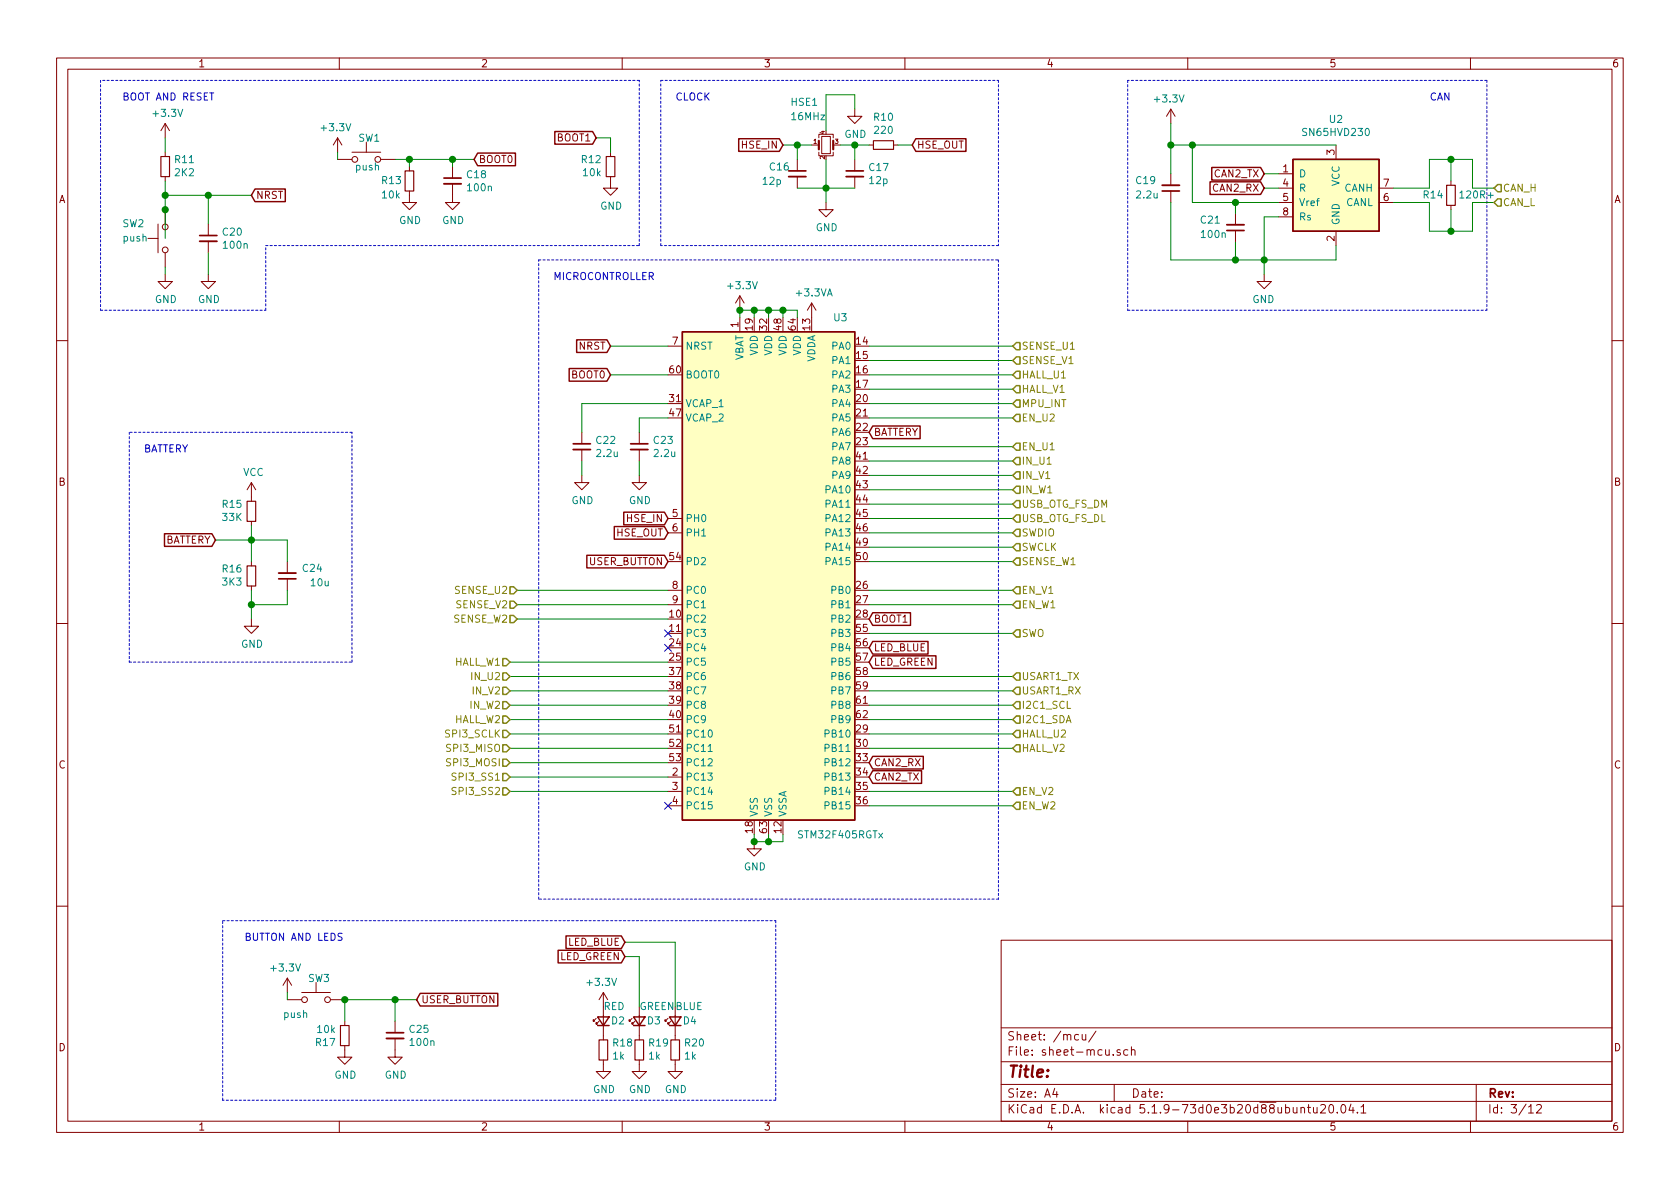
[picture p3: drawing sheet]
EESchema Schematic File Version 4
EELAYER 30 0
EELAYER END
$Descr A4 11693 8268
encoding utf-8
Sheet 3 12
Title ""
Date ""
Rev ""
Comp ""
Comment1 ""
Comment2 ""
Comment3 ""
Comment4 ""
$EndDescr
$Comp
L power:+3.3V #PWR?
U 1 1
P 5150 2150
AR Path="/602ACC16" Ref="#PWR?"  Part="1" 
AR Path="/6027096C/602ACC16" Ref="#PWR038"  Part="1" 
F 0 "#PWR038" H 5150 2000 50  0001 C CNN
F 1 "+3.3V" H 5165 2323 50  0000 C CNN
F 2 "" H 5150 2150 50  0001 C CNN
F 3 "" H 5150 2150 50  0001 C CNN
	1    5150 2150
	1    0    0    -1  
$EndComp
Wire Wire Line
	5150 2200 5150 2150
Wire Wire Line
	5150 2150 5250 2150
Connection ~ 5150 2150
Wire Wire Line
	5550 2200 5550 2150
Wire Wire Line
	5450 2200 5450 2150
Connection ~ 5450 2150
Wire Wire Line
	5450 2150 5550 2150
Wire Wire Line
	5350 2200 5350 2150
Connection ~ 5350 2150
Wire Wire Line
	5350 2150 5450 2150
Wire Wire Line
	5250 2200 5250 2150
Connection ~ 5250 2150
Wire Wire Line
	5250 2150 5350 2150
$Comp
L power:GND #PWR?
U 1 1
P 5250 5850
AR Path="/602ACC29" Ref="#PWR?"  Part="1" 
AR Path="/6027096C/602ACC29" Ref="#PWR044"  Part="1" 
F 0 "#PWR044" H 5250 5600 50  0001 C CNN
F 1 "GND" H 5255 5677 50  0000 C CNN
F 2 "" H 5250 5850 50  0001 C CNN
F 3 "" H 5250 5850 50  0001 C CNN
	1    5250 5850
	1    0    0    -1  
$EndComp
Wire Wire Line
	5250 5850 5350 5850
Wire Wire Line
	5350 5850 5350 5800
Wire Wire Line
	5250 5850 5250 5800
Wire Wire Line
	5350 5850 5450 5850
Wire Wire Line
	5450 5850 5450 5800
Connection ~ 5350 5850
$Comp
L Device:C_Small C?
U 1 1
P 4450 3100
AR Path="/602ACC37" Ref="C?"  Part="1" 
AR Path="/6027096C/602ACC37" Ref="C23"  Part="1" 
F 0 "C23" H 4542 3146 50  0000 L CNN
F 1 "2.2u" H 4542 3055 50  0000 L CNN
F 2 "Capacitor_SMD:C_0603_1608Metric" H 4450 3100 50  0001 C CNN
F 3 "~" H 4450 3100 50  0001 C CNN
	1    4450 3100
	1    0    0    -1  
$EndComp
$Comp
L Device:C_Small C?
U 1 1
P 4050 3100
AR Path="/602ACC3D" Ref="C?"  Part="1" 
AR Path="/6027096C/602ACC3D" Ref="C22"  Part="1" 
F 0 "C22" H 4142 3146 50  0000 L CNN
F 1 "2.2u" H 4142 3055 50  0000 L CNN
F 2 "Capacitor_SMD:C_0603_1608Metric" H 4050 3100 50  0001 C CNN
F 3 "~" H 4050 3100 50  0001 C CNN
	1    4050 3100
	1    0    0    -1  
$EndComp
Wire Wire Line
	4650 2900 4450 2900
Wire Wire Line
	4450 2900 4450 3000
Wire Wire Line
	4650 2800 4050 2800
Wire Wire Line
	4050 2800 4050 3000
$Comp
L power:GND #PWR?
U 1 1
P 4450 3300
AR Path="/602ACC47" Ref="#PWR?"  Part="1" 
AR Path="/6027096C/602ACC47" Ref="#PWR041"  Part="1" 
F 0 "#PWR041" H 4450 3050 50  0001 C CNN
F 1 "GND" H 4455 3127 50  0000 C CNN
F 2 "" H 4450 3300 50  0001 C CNN
F 3 "" H 4450 3300 50  0001 C CNN
	1    4450 3300
	1    0    0    -1  
$EndComp
$Comp
L power:GND #PWR?
U 1 1
P 4050 3300
AR Path="/602ACC4D" Ref="#PWR?"  Part="1" 
AR Path="/6027096C/602ACC4D" Ref="#PWR040"  Part="1" 
F 0 "#PWR040" H 4050 3050 50  0001 C CNN
F 1 "GND" H 4055 3127 50  0000 C CNN
F 2 "" H 4050 3300 50  0001 C CNN
F 3 "" H 4050 3300 50  0001 C CNN
	1    4050 3300
	1    0    0    -1  
$EndComp
Wire Wire Line
	4050 3300 4050 3200
Wire Wire Line
	4450 3300 4450 3200
Text GLabel 4250 2400 0    50   Input ~ 0
NRST
Wire Wire Line
	4250 2400 4650 2400
Text GLabel 4250 2600 0    50   Input ~ 0
BOOT0
Wire Wire Line
	4250 2600 4650 2600
Text GLabel 4650 3600 0    50   Input ~ 0
HSE_IN
Text GLabel 6050 4300 2    50   Input ~ 0
BOOT1
Text GLabel 6050 5300 2    50   Input ~ 0
CAN2_RX
Text GLabel 6050 5400 2    50   Input ~ 0
CAN2_TX
$Comp
L power:+3.3VA #PWR?
U 1 1
P 5650 2200
AR Path="/602ACC78" Ref="#PWR?"  Part="1" 
AR Path="/6027096C/602ACC78" Ref="#PWR039"  Part="1" 
F 0 "#PWR039" H 5650 2050 50  0001 C CNN
F 1 "+3.3VA" H 5665 2373 50  0000 C CNN
F 2 "" H 5650 2200 50  0001 C CNN
F 3 "" H 5650 2200 50  0001 C CNN
	1    5650 2200
	1    0    0    -1  
$EndComp
Text GLabel 4650 3700 0    50   Input ~ 0
HSE_OUT
Text GLabel 6050 3000 2    50   Input ~ 0
BATTERY
Text GLabel 6050 4600 2    50   Input ~ 0
LED_GREEN
Text GLabel 4650 3900 0    50   Input ~ 0
USER_BUTTON
$Comp
L Device:Crystal_GND24_Small HSE?
U 1 1
P 5750 1000
AR Path="/602D025E" Ref="HSE?"  Part="1" 
AR Path="/6027096C/602D025E" Ref="HSE1"  Part="1" 
F 0 "HSE1" H 5500 1300 50  0000 L CNN
F 1 "16MHz" H 5500 1200 50  0000 L CNN
F 2 "Crystal:Crystal_SMD_3225-4Pin_3.2x2.5mm" H 5750 1000 50  0001 C CNN
F 3 "~" H 5750 1000 50  0001 C CNN
	1    5750 1000
	1    0    0    -1  
$EndComp
Text GLabel 6350 1000 2    50   Input ~ 0
HSE_OUT
$Comp
L Device:R_Small R?
U 1 1
P 6150 1000
AR Path="/602D0265" Ref="R?"  Part="1" 
AR Path="/6027096C/602D0265" Ref="R10"  Part="1" 
F 0 "R10" V 5954 1000 50  0000 C CNN
F 1 "220" V 6045 1000 50  0000 C CNN
F 2 "Resistor_SMD:R_0402_1005Metric" H 6150 1000 50  0001 C CNN
F 3 "~" H 6150 1000 50  0001 C CNN
	1    6150 1000
	0    1    1    0   
$EndComp
$Comp
L Device:C_Small C?
U 1 1
P 5550 1200
AR Path="/602D026B" Ref="C?"  Part="1" 
AR Path="/6027096C/602D026B" Ref="C16"  Part="1" 
F 0 "C16" H 5350 1250 50  0000 L CNN
F 1 "12p" H 5300 1150 50  0000 L CNN
F 2 "Capacitor_SMD:C_0402_1005Metric" H 5550 1200 50  0001 C CNN
F 3 "~" H 5550 1200 50  0001 C CNN
	1    5550 1200
	1    0    0    -1  
$EndComp
$Comp
L Device:C_Small C?
U 1 1
P 5950 1200
AR Path="/602D0271" Ref="C?"  Part="1" 
AR Path="/6027096C/602D0271" Ref="C17"  Part="1" 
F 0 "C17" H 6042 1246 50  0000 L CNN
F 1 "12p" H 6042 1155 50  0000 L CNN
F 2 "Capacitor_SMD:C_0402_1005Metric" H 5950 1200 50  0001 C CNN
F 3 "~" H 5950 1200 50  0001 C CNN
	1    5950 1200
	1    0    0    -1  
$EndComp
Wire Wire Line
	5850 1000 5950 1000
Wire Wire Line
	5950 1100 5950 1000
$Comp
L power:GND #PWR?
U 1 1
P 5750 1400
AR Path="/602D0279" Ref="#PWR?"  Part="1" 
AR Path="/6027096C/602D0279" Ref="#PWR034"  Part="1" 
F 0 "#PWR034" H 5750 1150 50  0001 C CNN
F 1 "GND" H 5755 1227 50  0000 C CNN
F 2 "" H 5750 1400 50  0001 C CNN
F 3 "" H 5750 1400 50  0001 C CNN
	1    5750 1400
	1    0    0    -1  
$EndComp
Wire Wire Line
	5750 1300 5750 1400
Wire Wire Line
	5550 1300 5750 1300
Connection ~ 5750 1300
Wire Wire Line
	5550 1100 5550 1000
Wire Wire Line
	5450 1000 5550 1000
Wire Wire Line
	5650 1000 5550 1000
Connection ~ 5550 1000
$Comp
L power:GND #PWR?
U 1 1
P 4450 7400
AR Path="/602D0286" Ref="#PWR?"  Part="1" 
AR Path="/6027096C/602D0286" Ref="#PWR050"  Part="1" 
F 0 "#PWR050" H 4450 7150 50  0001 C CNN
F 1 "GND" H 4455 7227 50  0000 C CNN
F 2 "" H 4450 7400 50  0001 C CNN
F 3 "" H 4450 7400 50  0001 C CNN
	1    4450 7400
	1    0    0    -1  
$EndComp
$Comp
L Device:R_Small R?
U 1 1
P 4450 7300
AR Path="/602D028C" Ref="R?"  Part="1" 
AR Path="/6027096C/602D028C" Ref="R19"  Part="1" 
F 0 "R19" H 4391 7254 50  0000 R CNN
F 1 "1k" H 4391 7345 50  0000 R CNN
F 2 "Resistor_SMD:R_0402_1005Metric" H 4450 7300 50  0001 C CNN
F 3 "~" H 4450 7300 50  0001 C CNN
	1    4450 7300
	-1   0    0    1   
$EndComp
$Comp
L Device:LED_Small D?
U 1 1
P 4450 7100
AR Path="/602D0292" Ref="D?"  Part="1" 
AR Path="/6027096C/602D0292" Ref="D3"  Part="1" 
F 0 "D3" V 4450 7050 50  0000 R CNN
F 1 "GREEN" V 4550 7100 50  0000 R CNN
F 2 "LED_SMD:LED_0603_1608Metric" V 4450 7100 50  0001 C CNN
F 3 "~" V 4450 7100 50  0001 C CNN
	1    4450 7100
	0    -1   -1   0   
$EndComp
$Comp
L power:GND #PWR?
U 1 1
P 4200 7400
AR Path="/602D02AA" Ref="#PWR?"  Part="1" 
AR Path="/6027096C/602D02AA" Ref="#PWR049"  Part="1" 
F 0 "#PWR049" H 4200 7150 50  0001 C CNN
F 1 "GND" H 4205 7227 50  0000 C CNN
F 2 "" H 4200 7400 50  0001 C CNN
F 3 "" H 4200 7400 50  0001 C CNN
	1    4200 7400
	1    0    0    -1  
$EndComp
$Comp
L Device:R_Small R?
U 1 1
P 4200 7300
AR Path="/602D02B0" Ref="R?"  Part="1" 
AR Path="/6027096C/602D02B0" Ref="R18"  Part="1" 
F 0 "R18" H 4141 7254 50  0000 R CNN
F 1 "1k" H 4141 7345 50  0000 R CNN
F 2 "Resistor_SMD:R_0402_1005Metric" H 4200 7300 50  0001 C CNN
F 3 "~" H 4200 7300 50  0001 C CNN
	1    4200 7300
	-1   0    0    1   
$EndComp
$Comp
L Device:LED_Small D?
U 1 1
P 4200 7100
AR Path="/602D02B6" Ref="D?"  Part="1" 
AR Path="/6027096C/602D02B6" Ref="D2"  Part="1" 
F 0 "D2" V 4200 7050 50  0000 R CNN
F 1 "RED" V 4300 7100 50  0000 R CNN
F 2 "LED_SMD:LED_0603_1608Metric" V 4200 7100 50  0001 C CNN
F 3 "~" V 4200 7100 50  0001 C CNN
	1    4200 7100
	0    -1   -1   0   
$EndComp
Wire Wire Line
	5750 1100 5750 1300
Wire Wire Line
	6250 1000 6350 1000
$Comp
L power:GND #PWR?
U 1 1
P 4250 1250
AR Path="/602D02BF" Ref="#PWR?"  Part="1" 
AR Path="/6027096C/602D02BF" Ref="#PWR031"  Part="1" 
F 0 "#PWR031" H 4250 1000 50  0001 C CNN
F 1 "GND" H 4255 1077 50  0000 C CNN
F 2 "" H 4250 1250 50  0001 C CNN
F 3 "" H 4250 1250 50  0001 C CNN
	1    4250 1250
	1    0    0    -1  
$EndComp
$Comp
L power:GND #PWR?
U 1 1
P 2850 1350
AR Path="/602D02C5" Ref="#PWR?"  Part="1" 
AR Path="/6027096C/602D02C5" Ref="#PWR032"  Part="1" 
F 0 "#PWR032" H 2850 1100 50  0001 C CNN
F 1 "GND" H 2855 1177 50  0000 C CNN
F 2 "" H 2850 1350 50  0001 C CNN
F 3 "" H 2850 1350 50  0001 C CNN
	1    2850 1350
	1    0    0    -1  
$EndComp
$Comp
L Device:R_Small R?
U 1 1
P 4250 1150
AR Path="/602D02CB" Ref="R?"  Part="1" 
AR Path="/6027096C/602D02CB" Ref="R12"  Part="1" 
F 0 "R12" H 4191 1104 50  0000 R CNN
F 1 "10k" H 4191 1195 50  0000 R CNN
F 2 "Resistor_SMD:R_0402_1005Metric" H 4250 1150 50  0001 C CNN
F 3 "~" H 4250 1150 50  0001 C CNN
	1    4250 1150
	1    0    0    1   
$EndComp
$Comp
L Device:R_Small R?
U 1 1
P 2850 1250
AR Path="/602D02D1" Ref="R?"  Part="1" 
AR Path="/6027096C/602D02D1" Ref="R13"  Part="1" 
F 0 "R13" H 3050 1250 50  0000 R CNN
F 1 "10k" H 3050 1350 50  0000 R CNN
F 2 "Resistor_SMD:R_0402_1005Metric" H 2850 1250 50  0001 C CNN
F 3 "~" H 2850 1250 50  0001 C CNN
	1    2850 1250
	-1   0    0    1   
$EndComp
Text GLabel 3300 1100 2    50   Input ~ 0
BOOT0
Text GLabel 4150 950  0    50   Input ~ 0
BOOT1
Wire Wire Line
	5950 1000 6050 1000
Connection ~ 5950 1000
Wire Wire Line
	5750 1300 5950 1300
$Comp
L power:GND #PWR?
U 1 1
P 5950 750
AR Path="/602D02DC" Ref="#PWR?"  Part="1" 
AR Path="/6027096C/602D02DC" Ref="#PWR027"  Part="1" 
F 0 "#PWR027" H 5950 500 50  0001 C CNN
F 1 "GND" H 5955 577 50  0000 C CNN
F 2 "" H 5950 750 50  0001 C CNN
F 3 "" H 5950 750 50  0001 C CNN
	1    5950 750 
	1    0    0    -1  
$EndComp
Wire Wire Line
	5750 650  5950 650 
Wire Wire Line
	5950 650  5950 750 
Wire Wire Line
	5750 650  5750 900 
Text GLabel 5450 1000 0    50   Input ~ 0
HSE_IN
$Comp
L power:+3.3V #PWR?
U 1 1
P 4200 7000
AR Path="/602D02E6" Ref="#PWR?"  Part="1" 
AR Path="/6027096C/602D02E6" Ref="#PWR046"  Part="1" 
F 0 "#PWR046" H 4200 6850 50  0001 C CNN
F 1 "+3.3V" H 4215 7173 50  0000 C CNN
F 2 "" H 4200 7000 50  0001 C CNN
F 3 "" H 4200 7000 50  0001 C CNN
	1    4200 7000
	-1   0    0    -1  
$EndComp
Text GLabel 4350 6650 0    50   Input ~ 0
LED_GREEN
$Comp
L Switch:SW_Push SW?
U 1 1
P 1150 1650
AR Path="/602D02F0" Ref="SW?"  Part="1" 
AR Path="/6027096C/602D02F0" Ref="SW2"  Part="1" 
F 0 "SW2" V 1250 1950 50  0000 R CNN
F 1 "push" V 1150 1950 50  0000 R CNN
F 2 "Button_Switch_SMD:SW_Push_SPST_NO_Alps_SKRK" H 1150 1850 50  0001 C CNN
F 3 "~" H 1150 1850 50  0001 C CNN
	1    1150 1650
	0    -1   -1   0   
$EndComp
$Comp
L power:+3.3V #PWR?
U 1 1
P 1150 950
AR Path="/602D02F6" Ref="#PWR?"  Part="1" 
AR Path="/6027096C/602D02F6" Ref="#PWR029"  Part="1" 
F 0 "#PWR029" H 1150 800 50  0001 C CNN
F 1 "+3.3V" H 1165 1123 50  0000 C CNN
F 2 "" H 1150 950 50  0001 C CNN
F 3 "" H 1150 950 50  0001 C CNN
	1    1150 950 
	1    0    0    -1  
$EndComp
Wire Wire Line
	1150 1250 1150 1350
$Comp
L Device:R_Small R?
U 1 1
P 1150 1150
AR Path="/602D02FD" Ref="R?"  Part="1" 
AR Path="/6027096C/602D02FD" Ref="R11"  Part="1" 
F 0 "R11" H 1091 1104 50  0000 R CNN
F 1 "2K2" H 1091 1195 50  0000 R CNN
F 2 "Resistor_SMD:R_0603_1608Metric" H 1150 1150 50  0001 C CNN
F 3 "~" H 1150 1150 50  0001 C CNN
	1    1150 1150
	-1   0    0    1   
$EndComp
Wire Wire Line
	1150 1050 1150 950 
Wire Wire Line
	1150 1650 1150 1450
Connection ~ 1150 1350
Connection ~ 1150 1450
Wire Wire Line
	1150 1450 1150 1350
$Comp
L power:GND #PWR?
U 1 1
P 1150 1900
AR Path="/602D0308" Ref="#PWR?"  Part="1" 
AR Path="/6027096C/602D0308" Ref="#PWR035"  Part="1" 
F 0 "#PWR035" H 1150 1650 50  0001 C CNN
F 1 "GND" H 1155 1727 50  0000 C CNN
F 2 "" H 1150 1900 50  0001 C CNN
F 3 "" H 1150 1900 50  0001 C CNN
	1    1150 1900
	1    0    0    -1  
$EndComp
Text GLabel 2900 6950 2    50   Input ~ 0
USER_BUTTON
$Comp
L power:GND #PWR?
U 1 1
P 1450 1900
AR Path="/602D0315" Ref="#PWR?"  Part="1" 
AR Path="/6027096C/602D0315" Ref="#PWR036"  Part="1" 
F 0 "#PWR036" H 1450 1650 50  0001 C CNN
F 1 "GND" H 1455 1727 50  0000 C CNN
F 2 "" H 1450 1900 50  0001 C CNN
F 3 "" H 1450 1900 50  0001 C CNN
	1    1450 1900
	1    0    0    -1  
$EndComp
Text GLabel 1750 1350 2    50   Input ~ 0
NRST
Wire Wire Line
	1150 1350 1450 1350
Wire Wire Line
	1450 1550 1450 1350
Connection ~ 1450 1350
Wire Wire Line
	1450 1350 1750 1350
Wire Wire Line
	1450 1900 1450 1750
Wire Wire Line
	1150 1900 1150 1850
$Comp
L Device:C_Small C?
U 1 1
P 3150 1250
AR Path="/602D0327" Ref="C?"  Part="1" 
AR Path="/6027096C/602D0327" Ref="C18"  Part="1" 
F 0 "C18" H 3242 1296 50  0000 L CNN
F 1 "100n" H 3242 1205 50  0000 L CNN
F 2 "Capacitor_SMD:C_0402_1005Metric" H 3150 1250 50  0001 C CNN
F 3 "~" H 3150 1250 50  0001 C CNN
	1    3150 1250
	1    0    0    -1  
$EndComp
$Comp
L power:GND #PWR?
U 1 1
P 3150 1350
AR Path="/602D032D" Ref="#PWR?"  Part="1" 
AR Path="/6027096C/602D032D" Ref="#PWR033"  Part="1" 
F 0 "#PWR033" H 3150 1100 50  0001 C CNN
F 1 "GND" H 3155 1177 50  0000 C CNN
F 2 "" H 3150 1350 50  0001 C CNN
F 3 "" H 3150 1350 50  0001 C CNN
	1    3150 1350
	1    0    0    -1  
$EndComp
$Comp
L Switch:SW_Push SW?
U 1 1
P 2550 1100
AR Path="/602D0336" Ref="SW?"  Part="1" 
AR Path="/6027096C/602D0336" Ref="SW1"  Part="1" 
F 0 "SW1" H 2650 1250 50  0000 R CNN
F 1 "push" H 2650 1050 50  0000 R CNN
F 2 "Button_Switch_SMD:SW_Push_SPST_NO_Alps_SKRK" H 2550 1300 50  0001 C CNN
F 3 "~" H 2550 1300 50  0001 C CNN
	1    2550 1100
	1    0    0    -1  
$EndComp
$Comp
L power:+3.3V #PWR?
U 1 1
P 2350 1050
AR Path="/602D033D" Ref="#PWR?"  Part="1" 
AR Path="/6027096C/602D033D" Ref="#PWR030"  Part="1" 
F 0 "#PWR030" H 2350 900 50  0001 C CNN
F 1 "+3.3V" H 2365 1223 50  0000 C CNN
F 2 "" H 2350 1050 50  0001 C CNN
F 3 "" H 2350 1050 50  0001 C CNN
	1    2350 1050
	-1   0    0    -1  
$EndComp
$Comp
L power:GND #PWR?
U 1 1
P 2400 7300
AR Path="/602D0344" Ref="#PWR?"  Part="1" 
AR Path="/6027096C/602D0344" Ref="#PWR047"  Part="1" 
F 0 "#PWR047" H 2400 7050 50  0001 C CNN
F 1 "GND" H 2405 7127 50  0000 C CNN
F 2 "" H 2400 7300 50  0001 C CNN
F 3 "" H 2400 7300 50  0001 C CNN
	1    2400 7300
	1    0    0    -1  
$EndComp
$Comp
L Device:R_Small R?
U 1 1
P 2400 7200
AR Path="/602D034A" Ref="R?"  Part="1" 
AR Path="/6027096C/602D034A" Ref="R17"  Part="1" 
F 0 "R17" H 2341 7154 50  0000 R CNN
F 1 "10k" H 2341 7245 50  0000 R CNN
F 2 "Resistor_SMD:R_0402_1005Metric" H 2400 7200 50  0001 C CNN
F 3 "~" H 2400 7200 50  0001 C CNN
	1    2400 7200
	1    0    0    -1  
$EndComp
Wire Wire Line
	2400 7100 2400 6950
$Comp
L Device:C_Small C?
U 1 1
P 2750 7200
AR Path="/602D0352" Ref="C?"  Part="1" 
AR Path="/6027096C/602D0352" Ref="C25"  Part="1" 
F 0 "C25" H 2842 7246 50  0000 L CNN
F 1 "100n" H 2842 7155 50  0000 L CNN
F 2 "Capacitor_SMD:C_0402_1005Metric" H 2750 7200 50  0001 C CNN
F 3 "~" H 2750 7200 50  0001 C CNN
	1    2750 7200
	1    0    0    -1  
$EndComp
$Comp
L power:GND #PWR?
U 1 1
P 2750 7300
AR Path="/602D0358" Ref="#PWR?"  Part="1" 
AR Path="/6027096C/602D0358" Ref="#PWR048"  Part="1" 
F 0 "#PWR048" H 2750 7050 50  0001 C CNN
F 1 "GND" H 2755 7127 50  0000 C CNN
F 2 "" H 2750 7300 50  0001 C CNN
F 3 "" H 2750 7300 50  0001 C CNN
	1    2750 7300
	1    0    0    -1  
$EndComp
Wire Wire Line
	2750 7100 2750 6950
Wire Wire Line
	2750 6950 2900 6950
$Comp
L Switch:SW_Push SW?
U 1 1
P 2200 6950
AR Path="/602D0361" Ref="SW?"  Part="1" 
AR Path="/6027096C/602D0361" Ref="SW3"  Part="1" 
F 0 "SW3" H 2300 7100 50  0000 R CNN
F 1 "push" H 2150 6850 50  0000 R CNN
F 2 "Button_Switch_SMD:SW_Push_SPST_NO_Alps_SKRK" H 2200 7150 50  0001 C CNN
F 3 "~" H 2200 7150 50  0001 C CNN
	1    2200 6950
	1    0    0    -1  
$EndComp
$Comp
L power:+3.3V #PWR?
U 1 1
P 2000 6900
AR Path="/602D0368" Ref="#PWR?"  Part="1" 
AR Path="/6027096C/602D0368" Ref="#PWR045"  Part="1" 
F 0 "#PWR045" H 2000 6750 50  0001 C CNN
F 1 "+3.3V" H 2015 7073 50  0000 C CNN
F 2 "" H 2000 6900 50  0001 C CNN
F 3 "" H 2000 6900 50  0001 C CNN
	1    2000 6900
	-1   0    0    -1  
$EndComp
Wire Wire Line
	2000 6900 2000 6950
$Comp
L Device:R_Small R?
U 1 1
P 1750 3550
AR Path="/60320D84" Ref="R?"  Part="1" 
AR Path="/6027096C/60320D84" Ref="R15"  Part="1" 
F 0 "R15" H 1691 3504 50  0000 R CNN
F 1 "33K" H 1691 3595 50  0000 R CNN
F 2 "Resistor_SMD:R_0402_1005Metric" H 1750 3550 50  0001 C CNN
F 3 "~" H 1750 3550 50  0001 C CNN
	1    1750 3550
	1    0    0    1   
$EndComp
$Comp
L Device:R_Small R?
U 1 1
P 1750 4000
AR Path="/60320D8A" Ref="R?"  Part="1" 
AR Path="/6027096C/60320D8A" Ref="R16"  Part="1" 
F 0 "R16" H 1691 3954 50  0000 R CNN
F 1 "3K3" H 1691 4045 50  0000 R CNN
F 2 "Resistor_SMD:R_0402_1005Metric" H 1750 4000 50  0001 C CNN
F 3 "~" H 1750 4000 50  0001 C CNN
	1    1750 4000
	1    0    0    1   
$EndComp
$Comp
L power:GND #PWR?
U 1 1
P 1750 4300
AR Path="/60320D90" Ref="#PWR?"  Part="1" 
AR Path="/6027096C/60320D90" Ref="#PWR043"  Part="1" 
F 0 "#PWR043" H 1750 4050 50  0001 C CNN
F 1 "GND" H 1755 4127 50  0000 C CNN
F 2 "" H 1750 4300 50  0001 C CNN
F 3 "" H 1750 4300 50  0001 C CNN
	1    1750 4300
	1    0    0    -1  
$EndComp
$Comp
L Device:C_Small C?
U 1 1
P 2000 4000
AR Path="/60320D96" Ref="C?"  Part="1" 
AR Path="/6027096C/60320D96" Ref="C24"  Part="1" 
F 0 "C24" H 2250 3950 50  0000 R CNN
F 1 "10u" H 2300 4050 50  0000 R CNN
F 2 "Capacitor_SMD:C_0603_1608Metric" H 2000 4000 50  0001 C CNN
F 3 "~" H 2000 4000 50  0001 C CNN
	1    2000 4000
	1    0    0    1   
$EndComp
Wire Wire Line
	1750 3650 1750 3750
Wire Wire Line
	2000 3900 2000 3750
Wire Wire Line
	2000 3750 1750 3750
Connection ~ 1750 3750
Wire Wire Line
	1750 3750 1750 3900
Text GLabel 1500 3750 0    50   Input ~ 0
BATTERY
Wire Wire Line
	1500 3750 1750 3750
Wire Wire Line
	1750 4100 1750 4200
Wire Wire Line
	2000 4200 1750 4200
Wire Wire Line
	2000 4100 2000 4200
Connection ~ 1750 4200
Wire Wire Line
	1750 4200 1750 4300
$Comp
L power:VCC #PWR?
U 1 1
P 1750 3450
AR Path="/60320DA8" Ref="#PWR?"  Part="1" 
AR Path="/6027096C/60320DA8" Ref="#PWR042"  Part="1" 
F 0 "#PWR042" H 1750 3300 50  0001 C CNN
F 1 "VCC" H 1765 3623 50  0000 C CNN
F 2 "" H 1750 3450 50  0001 C CNN
F 3 "" H 1750 3450 50  0001 C CNN
	1    1750 3450
	1    0    0    -1  
$EndComp
Wire Wire Line
	10400 1300 10250 1300
Wire Wire Line
	10250 1300 10250 1100
$Comp
L Device:R_Small R?
U 1 1
P 10100 1350
AR Path="/60335B67" Ref="R?"  Part="1" 
AR Path="/6027096C/60335B67" Ref="R14"  Part="1" 
F 0 "R14" H 10300 1350 50  0000 R CNN
F 1 "120R+" H 10050 1350 50  0000 R CNN
F 2 "Resistor_SMD:R_1206_3216Metric" H 10100 1350 50  0001 C CNN
F 3 "~" H 10100 1350 50  0001 C CNN
	1    10100 1350
	-1   0    0    1   
$EndComp
Wire Wire Line
	9950 1100 10100 1100
Wire Wire Line
	9950 1600 10100 1600
Wire Wire Line
	10100 1450 10100 1600
Connection ~ 10100 1600
Wire Wire Line
	10100 1600 10250 1600
Wire Wire Line
	10100 1250 10100 1100
Connection ~ 10100 1100
Wire Wire Line
	10100 1100 10250 1100
Wire Wire Line
	10250 1400 10400 1400
Wire Wire Line
	10250 1400 10250 1600
Text GLabel 8800 1300 0    50   Input ~ 0
CAN2_RX
Text GLabel 8800 1200 0    50   Input ~ 0
CAN2_TX
$Comp
L power:GND #PWR?
U 1 1
P 8800 1900
AR Path="/60335B7D" Ref="#PWR?"  Part="1" 
AR Path="/6027096C/60335B7D" Ref="#PWR037"  Part="1" 
F 0 "#PWR037" H 8800 1650 50  0001 C CNN
F 1 "GND" H 8805 1727 50  0000 C CNN
F 2 "" H 8800 1900 50  0001 C CNN
F 3 "" H 8800 1900 50  0001 C CNN
	1    8800 1900
	-1   0    0    -1  
$EndComp
$Comp
L Device:C_Small C?
U 1 1
P 8150 1300
AR Path="/60335B83" Ref="C?"  Part="1" 
AR Path="/6027096C/60335B83" Ref="C19"  Part="1" 
F 0 "C19" H 8400 1250 50  0000 R CNN
F 1 "2.2u" H 8400 1350 50  0000 R CNN
F 2 "Capacitor_SMD:C_0603_1608Metric" H 8150 1300 50  0001 C CNN
F 3 "~" H 8150 1300 50  0001 C CNN
	1    8150 1300
	-1   0    0    1   
$EndComp
$Comp
L power:+3.3V #PWR?
U 1 1
P 8150 850
AR Path="/60335B89" Ref="#PWR?"  Part="1" 
AR Path="/6027096C/60335B89" Ref="#PWR028"  Part="1" 
F 0 "#PWR028" H 8150 700 50  0001 C CNN
F 1 "+3.3V" H 8165 1023 50  0000 C CNN
F 2 "" H 8150 850 50  0001 C CNN
F 3 "" H 8150 850 50  0001 C CNN
	1    8150 850 
	-1   0    0    -1  
$EndComp
Wire Wire Line
	8800 1900 8800 1800
Connection ~ 8800 1800
Wire Wire Line
	8800 1800 9300 1800
$Comp
L Device:C_Small C?
U 1 1
P 8600 1575
AR Path="/60335B93" Ref="C?"  Part="1" 
AR Path="/6027096C/60335B93" Ref="C21"  Part="1" 
F 0 "C21" H 8850 1525 50  0000 R CNN
F 1 "100n" H 8850 1625 50  0000 R CNN
F 2 "Capacitor_SMD:C_0402_1005Metric" H 8600 1575 50  0001 C CNN
F 3 "~" H 8600 1575 50  0001 C CNN
	1    8600 1575
	-1   0    0    1   
$EndComp
Connection ~ 8600 1800
Wire Wire Line
	8150 850  8150 1000
Wire Wire Line
	8150 1000 8300 1000
Wire Wire Line
	8150 1800 8600 1800
Wire Wire Line
	8150 1400 8150 1800
Wire Wire Line
	8150 1200 8150 1000
Connection ~ 8150 1000
Connection ~ 8300 1000
Wire Wire Line
	8300 1000 9300 1000
Wire Wire Line
	4450 6650 4450 7000
Wire Wire Line
	4150 950  4250 950 
Wire Wire Line
	4250 950  4250 1050
Text HLabel 7050 2400 2    50   Input ~ 0
SENSE_U1
Text HLabel 7050 2500 2    50   Input ~ 0
SENSE_V1
Text HLabel 7050 2600 2    50   Input ~ 0
HALL_U1
Text HLabel 7050 2700 2    50   Input ~ 0
HALL_V1
Text HLabel 7050 2800 2    50   Input ~ 0
MPU_INT
Text HLabel 7050 2900 2    50   Input ~ 0
EN_U2
Text HLabel 7050 3100 2    50   Input ~ 0
EN_U1
Wire Wire Line
	7050 2400 6050 2400
Wire Wire Line
	6050 2500 7050 2500
Wire Wire Line
	7050 2600 6050 2600
Wire Wire Line
	6050 2700 7050 2700
Wire Wire Line
	7050 2800 6050 2800
Wire Wire Line
	6050 2900 7050 2900
Wire Wire Line
	6050 3100 7050 3100
Text HLabel 7050 3200 2    50   Input ~ 0
IN_U1
Text HLabel 7050 3300 2    50   Input ~ 0
IN_V1
Text HLabel 7050 3400 2    50   Input ~ 0
IN_W1
Text HLabel 7050 4100 2    50   Input ~ 0
EN_V1
Text HLabel 7050 4200 2    50   Input ~ 0
EN_W1
Wire Wire Line
	6050 4100 7050 4100
Wire Wire Line
	6050 4200 7050 4200
Text HLabel 7050 4700 2    50   Input ~ 0
USART1_TX
Text HLabel 7050 4800 2    50   Input ~ 0
USART1_RX
Wire Wire Line
	6050 4800 7050 4800
Text HLabel 10400 1300 2    50   Input ~ 0
CAN_H
Text HLabel 10400 1400 2    50   Input ~ 0
CAN_L
Text HLabel 7050 5500 2    50   Input ~ 0
EN_V2
Text HLabel 7050 5600 2    50   Input ~ 0
EN_W2
Text HLabel 3600 4100 0    50   Input ~ 0
SENSE_U2
Text HLabel 3600 4200 0    50   Input ~ 0
SENSE_V2
Wire Wire Line
	3600 4100 4650 4100
Wire Wire Line
	3600 4200 4650 4200
Wire Wire Line
	3600 4300 4650 4300
Wire Wire Line
	6050 3200 7050 3200
Wire Wire Line
	6050 3400 7050 3400
Text HLabel 3550 4700 0    50   Input ~ 0
IN_U2
Text HLabel 3550 4800 0    50   Input ~ 0
IN_V2
Text HLabel 3550 4900 0    50   Input ~ 0
IN_W2
Text HLabel 3550 5000 0    50   Input ~ 0
HALL_W2
Text HLabel 3550 5100 0    50   Input ~ 0
SPI3_SCLK
Text HLabel 3550 5200 0    50   Input ~ 0
SPI3_MISO
Text HLabel 3550 5300 0    50   Input ~ 0
SPI3_MOSI
Text HLabel 3550 5400 0    50   Input ~ 0
SPI3_SS1
Text HLabel 3550 5500 0    50   Input ~ 0
SPI3_SS2
Text HLabel 3550 4600 0    50   Input ~ 0
HALL_W1
Wire Wire Line
	4650 5500 3550 5500
Wire Wire Line
	4650 5400 3550 5400
Wire Wire Line
	4650 5300 3550 5300
Wire Wire Line
	4650 5200 3550 5200
Wire Wire Line
	4650 5100 3550 5100
Wire Wire Line
	4650 5000 3550 5000
Wire Wire Line
	4650 4900 3550 4900
Wire Wire Line
	4650 4800 3550 4800
Wire Wire Line
	4650 4600 3550 4600
Text HLabel 7050 5200 2    50   Input ~ 0
HALL_V2
Text HLabel 7050 5100 2    50   Input ~ 0
HALL_U2
Text HLabel 7050 5000 2    50   Input ~ 0
I2C1_SDA
Text HLabel 7050 4900 2    50   Input ~ 0
I2C1_SCL
Wire Wire Line
	7050 5200 6050 5200
Wire Wire Line
	7050 5100 6050 5100
Wire Wire Line
	7050 5000 6050 5000
Wire Wire Line
	7050 4900 6050 4900
Wire Wire Line
	7050 5500 6050 5500
Wire Wire Line
	7050 5600 6050 5600
Text HLabel 7050 3500 2    50   Input ~ 0
USB_OTG_FS_DM
Text HLabel 7050 3600 2    50   Input ~ 0
USB_OTG_FS_DL
Wire Wire Line
	7050 3500 6050 3500
Wire Wire Line
	7050 3600 6050 3600
Text HLabel 7050 3700 2    50   Input ~ 0
SWDIO
Text HLabel 7050 3800 2    50   Input ~ 0
SWCLK
Text HLabel 7050 3900 2    50   Input ~ 0
SENSE_W1
Text HLabel 7050 4400 2    50   Input ~ 0
SWO
Wire Wire Line
	6050 3700 7050 3700
Wire Wire Line
	6050 3800 7050 3800
Wire Wire Line
	6050 3900 7050 3900
Wire Notes Line
	1850 2150 1850 1700
Wire Notes Line
	1850 1700 4450 1700
Wire Notes Line
	4450 1700 4450 550 
Wire Notes Line
	4450 550  700  550 
Wire Notes Line
	700  550  700  2150
Wire Notes Line
	700  2150 1850 2150
Wire Notes Line
	6950 1800 6950 6250
Wire Notes Line
	6950 6250 3750 6250
Wire Notes Line
	3750 6250 3750 1800
Wire Notes Line
	3750 1800 6950 1800
Text Notes 3850 1950 0    50   ~ 0
MICROCONTROLLER
Text Notes 850  700  0    50   ~ 0
BOOT AND RESET
Wire Notes Line
	4600 1700 4600 550 
Wire Notes Line
	4600 550  6950 550 
Wire Notes Line
	6950 550  6950 1700
Wire Notes Line
	6950 1700 4600 1700
Text Notes 4700 700  0    50   ~ 0
CLOCK
Wire Notes Line
	7850 550  7850 2150
Wire Notes Line
	7850 2150 10350 2150
Wire Notes Line
	10350 550  7850 550 
Wire Notes Line
	10350 550  10350 2150
Text Notes 9950 700  0    50   ~ 0
CAN
Wire Notes Line
	5400 6400 5400 7650
Wire Notes Line
	5400 7650 1550 7650
Wire Notes Line
	1550 7650 1550 6400
Wire Notes Line
	1550 6400 5400 6400
Wire Notes Line
	900  4600 2450 4600
Wire Notes Line
	2450 4600 2450 3000
Wire Notes Line
	2450 3000 900  3000
Wire Notes Line
	900  3000 900  4600
Text Notes 1000 3150 0    50   ~ 0
BATTERY
Text Notes 1700 6550 0    50   ~ 0
BUTTON AND LEDS
Wire Wire Line
	6050 4400 7050 4400
Wire Wire Line
	4350 6650 4450 6650
Wire Wire Line
	2350 1100 2350 1050
Wire Wire Line
	2750 1100 2850 1100
Wire Wire Line
	3150 1150 3150 1100
Connection ~ 3150 1100
Wire Wire Line
	3150 1100 3300 1100
Connection ~ 5250 5850
Connection ~ 2750 6950
Connection ~ 2400 6950
Wire Wire Line
	2400 6950 2750 6950
Wire Wire Line
	2850 1150 2850 1100
Wire Wire Line
	2850 1100 3150 1100
Connection ~ 2850 1100
$Comp
L Device:C_Small C?
U 1 1
P 1450 1650
AR Path="/602D030F" Ref="C?"  Part="1" 
AR Path="/6027096C/602D030F" Ref="C20"  Part="1" 
F 0 "C20" H 1542 1696 50  0000 L CNN
F 1 "100n" H 1542 1605 50  0000 L CNN
F 2 "Capacitor_SMD:C_0402_1005Metric" H 1450 1650 50  0001 C CNN
F 3 "~" H 1450 1650 50  0001 C CNN
	1    1450 1650
	1    0    0    -1  
$EndComp
Text HLabel 3600 4300 0    50   Input ~ 0
SENSE_W2
Text GLabel 4350 6550 0    50   Input ~ 0
LED_BLUE
Wire Wire Line
	4350 6550 4700 6550
Wire Wire Line
	4700 6550 4700 7000
$Comp
L Device:LED_Small D?
U 1 1
P 4700 7100
AR Path="/602D02A4" Ref="D?"  Part="1" 
AR Path="/6027096C/602D02A4" Ref="D4"  Part="1" 
F 0 "D4" V 4700 7050 50  0000 R CNN
F 1 "BLUE" V 4800 7100 50  0000 R CNN
F 2 "LED_SMD:LED_0603_1608Metric" V 4700 7100 50  0001 C CNN
F 3 "~" V 4700 7100 50  0001 C CNN
	1    4700 7100
	0    -1   -1   0   
$EndComp
$Comp
L Device:R_Small R?
U 1 1
P 4700 7300
AR Path="/602D029E" Ref="R?"  Part="1" 
AR Path="/6027096C/602D029E" Ref="R20"  Part="1" 
F 0 "R20" H 4641 7254 50  0000 R CNN
F 1 "1k" H 4641 7345 50  0000 R CNN
F 2 "Resistor_SMD:R_0402_1005Metric" H 4700 7300 50  0001 C CNN
F 3 "~" H 4700 7300 50  0001 C CNN
	1    4700 7300
	-1   0    0    1   
$EndComp
$Comp
L power:GND #PWR?
U 1 1
P 4700 7400
AR Path="/602D0298" Ref="#PWR?"  Part="1" 
AR Path="/6027096C/602D0298" Ref="#PWR051"  Part="1" 
F 0 "#PWR051" H 4700 7150 50  0001 C CNN
F 1 "GND" H 4705 7227 50  0000 C CNN
F 2 "" H 4700 7400 50  0001 C CNN
F 3 "" H 4700 7400 50  0001 C CNN
	1    4700 7400
	1    0    0    -1  
$EndComp
Text GLabel 6050 4500 2    50   Input ~ 0
LED_BLUE
NoConn ~ 4650 4400
NoConn ~ 4650 4500
NoConn ~ 4650 5600
Wire Wire Line
	4650 4700 3550 4700
Wire Wire Line
	7050 4700 6050 4700
Wire Wire Line
	7050 3300 6050 3300
$Comp
L MCU_ST_STM32F4:STM32F405RGTx U?
U 1 1
P 5350 4000
AR Path="/602ACC10" Ref="U?"  Part="1" 
AR Path="/6027096C/602ACC10" Ref="U3"  Part="1" 
F 0 "U3" H 5850 5800 50  0000 C CNN
F 1 "STM32F405RGTx" H 5850 2200 50  0000 C CNN
F 2 "Package_QFP:LQFP-64_10x10mm_P0.5mm" H 4750 2300 50  0001 R CNN
F 3 "http://www.st.com/st-web-ui/static/active/en/resource/technical/document/datasheet/DM00037051.pdf" H 5350 4000 50  0001 C CNN
	1    5350 4000
	1    0    0    -1  
$EndComp
$Comp
L Interface_CAN_LIN:SN65HVD230 U2
U 1 1
P 9300 1300
F 0 "U2" H 9300 1781 50  0000 C CNN
F 1 "SN65HVD230" H 9300 1690 50  0000 C CNN
F 2 "Package_SO:SOIC-8_3.9x4.9mm_P1.27mm" H 9300 800 50  0001 C CNN
F 3 "http://www.ti.com/lit/ds/symlink/sn65hvd230.pdf" H 9200 1700 50  0001 C CNN
	1    9300 1300
	1    0    0    -1  
$EndComp
Wire Wire Line
	9300 1700 9300 1800
Wire Wire Line
	8600 1800 8800 1800
Wire Wire Line
	8800 1500 8900 1500
Wire Wire Line
	8800 1500 8800 1800
Wire Wire Line
	9700 1300 9950 1300
Wire Wire Line
	9950 1100 9950 1300
Wire Wire Line
	9700 1400 9950 1400
Wire Wire Line
	9950 1400 9950 1600
Wire Wire Line
	8300 1400 8300 1000
Wire Wire Line
	8600 1675 8600 1800
Wire Wire Line
	8300 1400 8600 1400
Wire Wire Line
	8600 1475 8600 1400
Connection ~ 8600 1400
Wire Wire Line
	8600 1400 8900 1400
Wire Wire Line
	8800 1200 8900 1200
Wire Wire Line
	8800 1300 8900 1300
$EndSCHEMATC
